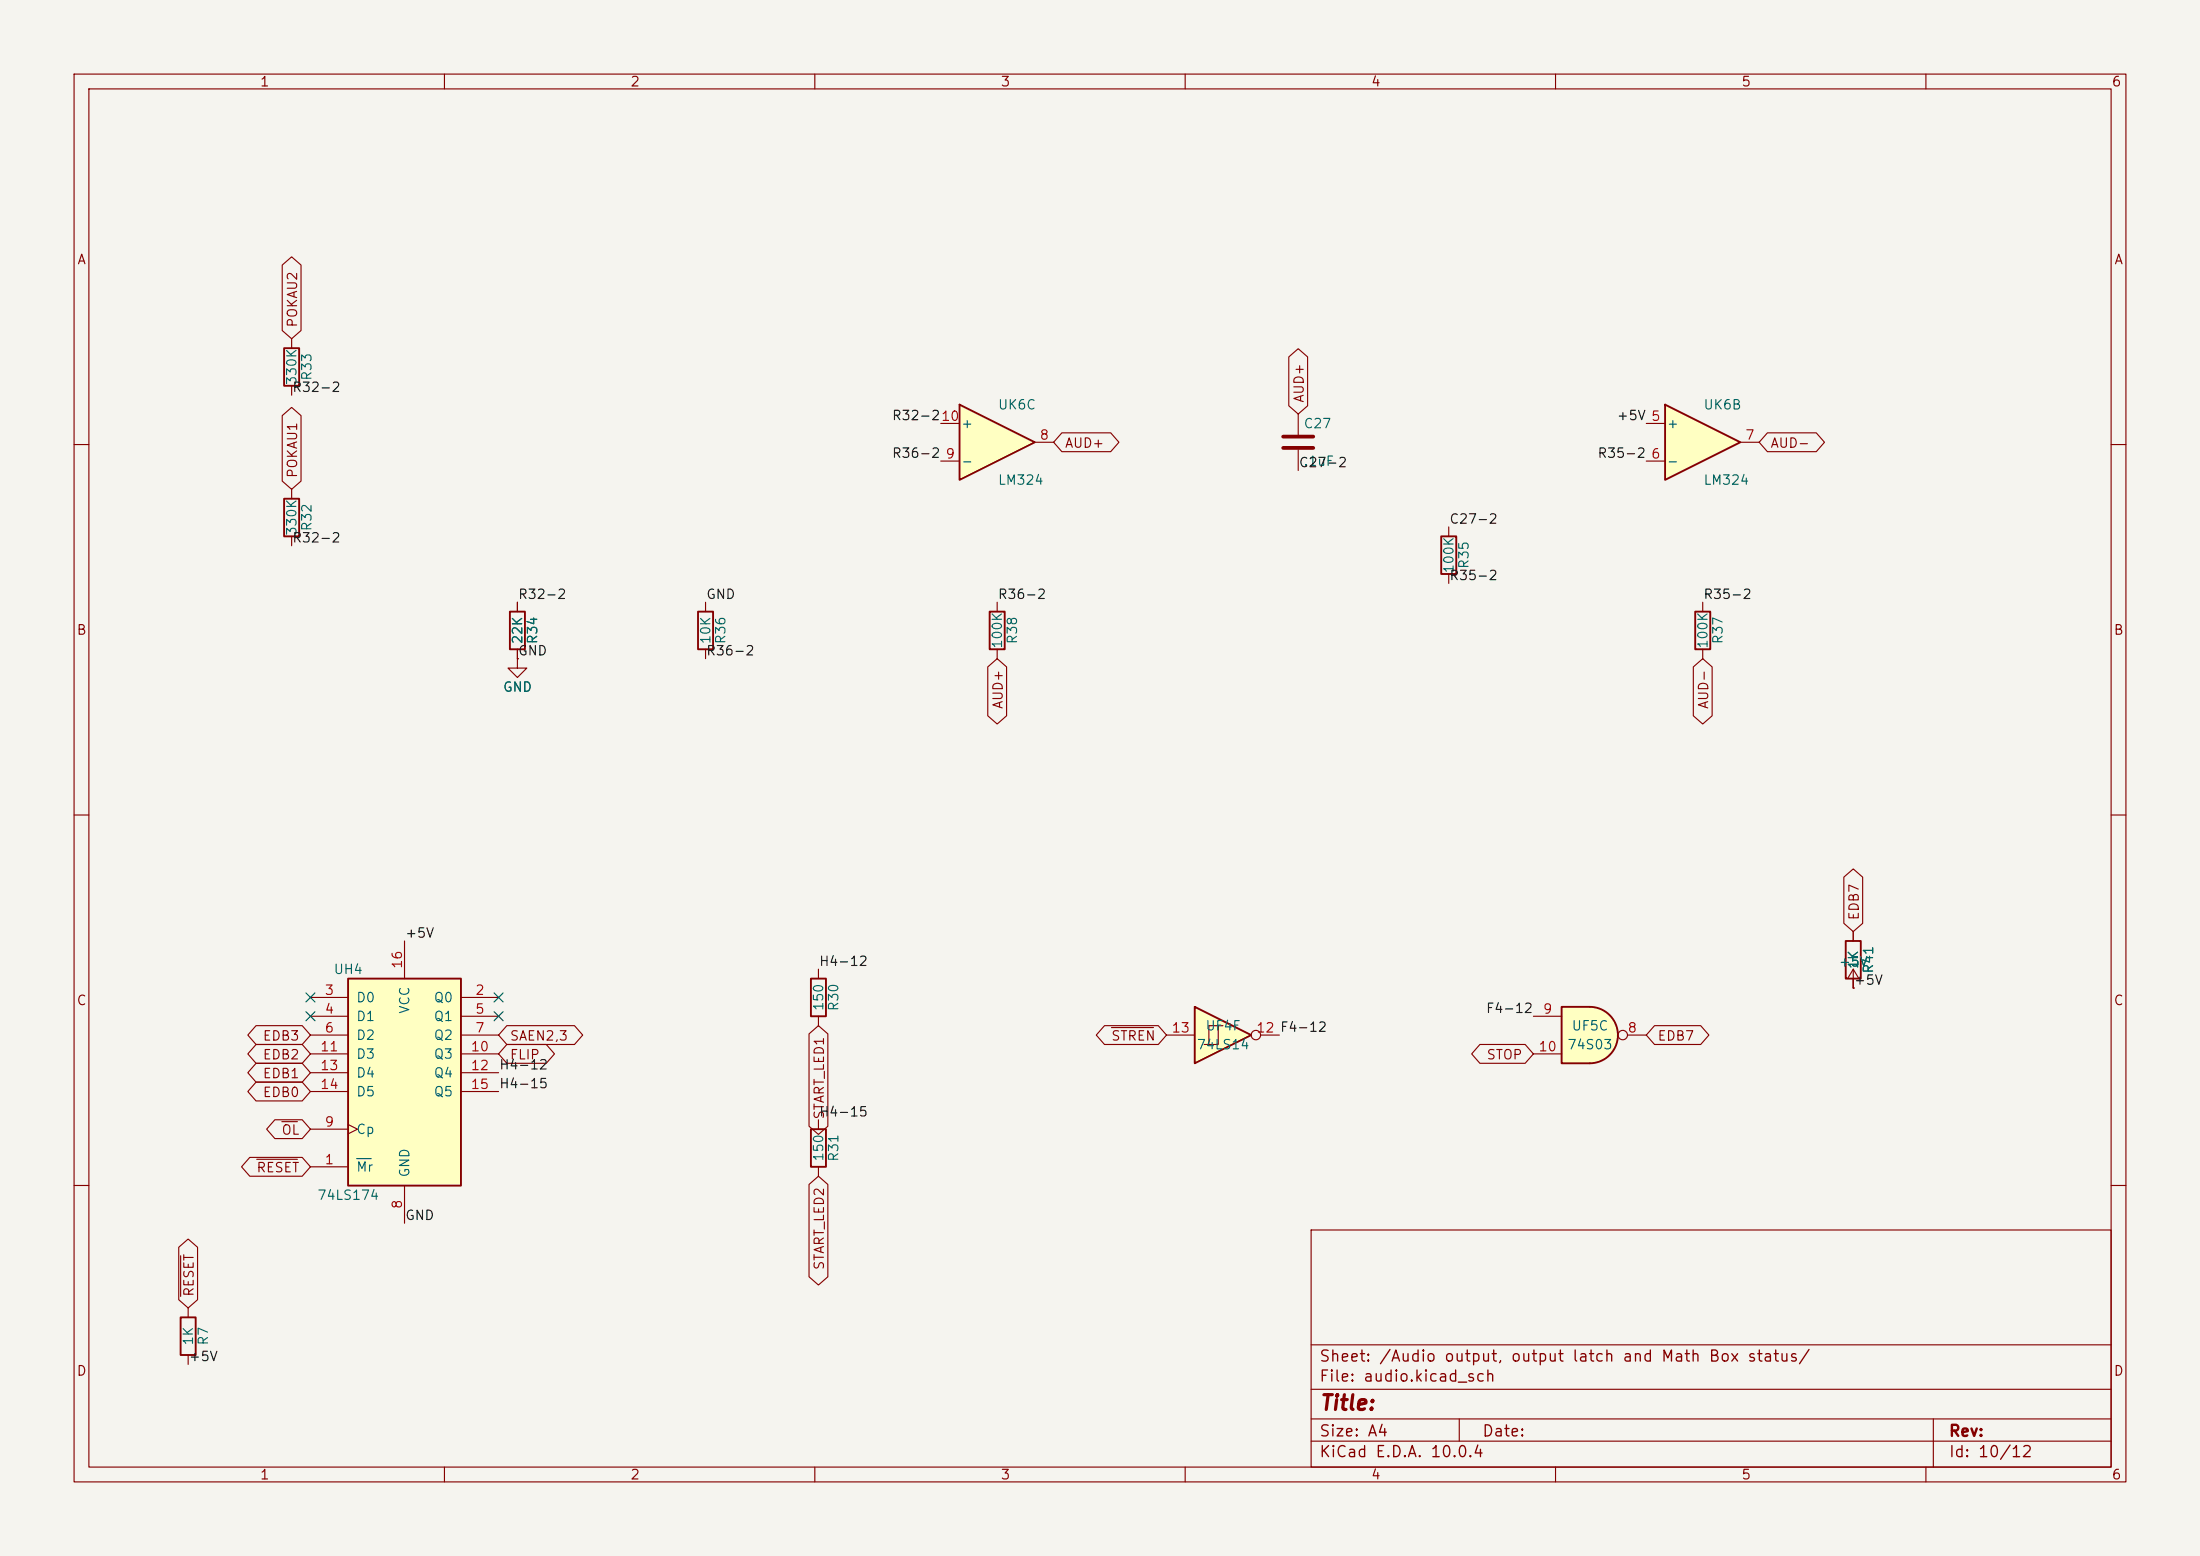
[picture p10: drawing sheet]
<svg xmlns="http://www.w3.org/2000/svg" width="297mm" height="210mm" viewBox="0 0 297 210" stroke-linecap="round" stroke-linejoin="round" font-family="sans-serif">
<path d="M0 0h297v210h-297z" fill="#f5f4ef" stroke="#f5f4ef" stroke-width=".14"/>
<g fill="none" stroke="#840000" stroke-width=".15">
<path d="M10 10h277v190h-277zM12 12h273v186h-273zM60 10v2M110 10v2M160 10v2M210 10v2M260 10v2M10 60h2M195.6 71.1v1.3M195.6 77.5v1.2M285 60h2M10 110h2"/>
<path d="M285 110h2M10 160h2M177 166h108v32h-108zM285 160h2M60 198v2M110 198v2M160 198v2M177 194.5h108M177 191.5h108M177 187.5h108M177 181.5h108M197 191.5v3"/>
<path d="M210 198v2M260 198v2M261 191.5v6.5"/>
</g>
<path d="M194.6 72.4h2v5.1h-2z" fill="none" stroke="#840000" stroke-width=".25"/>
<path d="M47 132.1h15.2v27.9h-15.2z" fill="#ffffc2"/>
<path d="M47 132.1h15.2v27.9h-15.2z" fill="none" stroke="#840000" stroke-width=".25"/>
<g fill="none" stroke="#840000" stroke-width=".15">
<path d="M41.9 134.6h5.1M41.9 137.2h5.1M41.9 139.7h5.1M54.6 127v5.1M62.2 134.6h5.1M62.2 137.2h5.1M62.2 139.7h5.1M41.9 157.5h5.1M41.9 152.4h5.1M41.9 142.2h5.1M41.9 144.8h5.1M41.9 147.3h5.1"/>
<path d="M47 151.8l1.3 .6-1.3 .6M62.2 142.2h5.1M62.2 144.8h5.1M62.2 147.3h5.1M54.6 160v5.1"/>
</g>
<path d="M48.1 156.4h2" fill="none" stroke="#006464" stroke-width=".15"/>
<path d="M129.5 54.6l10.2 5.1-10.2 5.1z" fill="#ffffc2"/>
<path d="M129.5 54.6l10.2 5.1-10.2 5.1zM24.4 177.8h2v5.1h-2z" fill="none" stroke="#840000" stroke-width=".25"/>
<path d="M127 57.2h2.5M139.7 59.7h2.5M175.3 55.9v2.8M127 62.2h2.5M175.3 60.7v2.8M25.4 176.5v1.3M25.4 182.9v1.3" fill="none" stroke="#840000" stroke-width=".15"/>
<path d="M173.2 58.9h4.1M173.2 60.5h4.1" fill="none" stroke="#840000" stroke-width=".51"/>
<path d="M161.3 135.9l7.6 3.8-7.6 3.8z" fill="#ffffc2"/>
<path d="M161.3 135.9l7.6 3.8-7.6 3.8z" fill="none" stroke="#840000" stroke-width=".25"/>
<g fill="none" stroke="#840000" stroke-width=".15">
<path d="M157.5 139.7h3.8M164.5 138.4h-1.3v2.6M165.1 138.4h-.6v2.6h-1.9M170.2 139.7h2.5"/>
<circle cx="169.5" cy="139.7" r=".63"/>
</g>
<path d="M224.8 54.6l10.1 5.1-10.1 5.1z" fill="#ffffc2"/>
<path d="M38.4 47h2v5.1h-2zM224.8 54.6l10.1 5.1-10.1 5.1zM38.4 67.3h2v5.1h-2zM68.8 82.6h2.1v5h-2.1zM94.2 82.6h2.1v5h-2.1zM133.6 82.6h2v5h-2zM228.9 82.6h2v5h-2zM109.5 132.1h2v5.1h-2zM249.2 127h2v5.1h-2zM109.5 152.4h2v5.1h-2z" fill="none" stroke="#840000" stroke-width=".25"/>
<g fill="none" stroke="#840000" stroke-width=".15">
<path d="M39.4 45.7v1.3M39.4 52.1v1.2M222.2 57.2h2.6M234.9 59.7h2.6M39.4 66v1.3M39.4 72.4v1.3M222.2 62.2h2.6M69.8 88.9v1.3h1.3l-1.3 1.2-1.2-1.2h1.2M69.8 88.9h.1M69.8 81.3v1.3M69.8 87.6v1.3M95.2 81.3v1.3"/>
<path d="M95.2 87.6v1.3M134.6 81.3v1.3M134.6 87.6v1.3M229.9 81.3v1.3M229.9 87.6v1.3M110.5 130.8v1.3M110.5 137.2v1.2M250.2 133.4h.1M250.2 130.8l-.8 1.3M250.2 130.8l.8 1.3M250.2 125.7v1.3M250.2 130.8v2.6"/>
<path d="M110.5 151.1v1.3M110.5 157.5v1.3"/>
</g>
<path d="M214.6 135.9a3.8 3.8 0 0 1 3.8 3.8 3.8 3.8 0 0 1-3.8 3.8z" fill="#ffffc2" stroke="#ffffc2" stroke-width=".14"/>
<path d="M210.8 135.9h3.8v7.6h-3.8z" fill="#ffffc2"/>
<path d="M210.8 135.9h3.8a3.8 3.8 0 0 1 3.8 3.8 3.8 3.8 0 0 1-3.8 3.8h-3.8z" fill="none" stroke="#840000" stroke-width=".25"/>
<g fill="none" stroke="#840000" stroke-width=".15">
<path d="M38.1 35.8l1.3-1.1 1.2 1.1v8.8l-1.2 1.1-1.3-1.1zM38.1 56.1l1.3-1.1 1.2 1.1v8.8l-1.2 1.1-1.3-1.1zM143.4 58.4h6.5l1.2 1.3-1.2 1.3h-6.5l-1.2-1.3zM174 48.2l1.3-1.1 1.2 1.1v6.6l-1.2 1.1-1.3-1.1zM238.6 58.4h6.6l1.1 1.3-1.1 1.3h-6.6l-1.1-1.3zM69.8 88.9h.1M69.8 81.3v1.3M69.8 87.6v1.3M133.3 90l1.3-1.1 1.3 1.1v6.6l-1.3 1.1-1.3-1.1zM228.6 90l1.3-1.1 1.2 1.1v6.6l-1.2 1.1-1.3-1.1zM248.9 118.4l1.3-1.1 1.3 1.1v6.2l-1.3 1.1-1.3-1.1zM34.6 138.4h6.2l1.1 1.3-1.1 1.3h-6.2l-1.1-1.3z"/>
<path d="M68.4 138.4h9.2l1.1 1.3-1.1 1.3h-9.2l-1.1-1.3zM109.2 139.5l1.3-1.1 1.3 1.1v12.5l-1.3 1.1-1.3-1.1zM149.1 138.4h7.3l1.1 1.3-1.1 1.3h-7.3l-1.1-1.3zM150 138.7h5.7M207 137.2h3.8M219.7 139.7h2.5M223.4 138.4h6.2l1.1 1.3-1.1 1.3h-6.2l-1.2-1.3zM250.2 133.4h.1M250.2 125.7v1.3M250.2 132.1v1.3M33.7 156.2h7.1l1.1 1.3-1.1 1.3h-7.1l-1.1-1.3zM34.6 141h6.2l1.1 1.2-1.1 1.3h-6.2l-1.1-1.3z"/>
<path d="M34.6 143.5h6.2l1.1 1.3-1.1 1.3h-6.2l-1.1-1.3zM34.6 146h6.2l1.1 1.3-1.1 1.3h-6.2l-1.1-1.3zM34.7 156.5h5.5M37.1 151.1h3.7l1.1 1.3-1.1 1.3h-3.7l-1.1-1.3zM38 151.4h2.2M68.4 141h5.3l1.2 1.2-1.2 1.3h-5.3l-1.1-1.3zM109.2 159.9l1.3-1.1 1.3 1.1v12.4l-1.3 1.1-1.3-1.1zM199.8 141h6.1l1.1 1.2-1.1 1.3h-6.1l-1.1-1.3zM207 142.2h3.8M24.1 168.3l1.3-1.1 1.3 1.1v7.1l-1.3 1.1-1.3-1.1zM24.4 169.5v5.5"/>
<circle cx="219.1" cy="139.7" r=".63"/>
</g>
<path d="M41.3 136.6l1.2 1.2M41.3 134l1.2 1.2M42.5 136.6l-1.2 1.2M42.5 134l-1.2 1.2M66.7 136.6l1.2 1.2M66.7 134l1.2 1.2M67.9 136.6l-1.2 1.2M67.9 134l-1.2 1.2" fill="none" stroke="#000084" stroke-width=".15"/>
<text font-size="2" fill="#840000" x="178" y="190.8">Title:</text>
<g font-size="1.5" fill="#840000">
<text x="178" y="184.2">Sheet: /Audio output, output latch and Math Box status/</text>
<text x="178" y="186.9">File: audio.kicad_sch</text>
<text x="178" y="197.1">KiCad E.D.A. 10.0.4</text>
<text x="178" y="194.3">Size: A4</text>
<text x="200" y="194.3">Date:</text>
<text x="263" y="194.3">Rev:</text>
<text x="263" y="197.1">Id: 10/12</text>
</g>
<g font-size="1.3" fill="#840000">
<text x="35" y="12">1</text>
<text x="85" y="12">2</text>
<text x="135" y="12">3</text>
<text x="185" y="12">4</text>
<text x="235" y="12">5</text>
<text x="285" y="12">6</text>
<text x="10.3" y="36">A</text>
<text x="285.3" y="36">A</text>
<text x="40.4" y="44.3" transform="rotate(-90 40.4 44.3)">POKAU2</text>
<text x="176.3" y="54.5" transform="rotate(-90 176.3 54.5)">AUD+</text>
<text x="40.4" y="64.6" transform="rotate(-90 40.4 64.6)">POKAU1</text>
<text x="143.7" y="60.8">AUD+</text>
<text x="238.9" y="60.8">AUD-</text>
<text x="10.3" y="86">B</text>
<text x="285.3" y="86">B</text>
<text x="135.7" y="95.8" transform="rotate(-90 135.7 95.8)">AUD+</text>
<text x="230.9" y="95.8" transform="rotate(-90 230.9 95.8)">AUD-</text>
<text x="251.3" y="124.3" transform="rotate(-90 251.3 124.3)">EDB7</text>
<text x="10.3" y="136">C</text>
<text x="285.3" y="136">C</text>
<text x="35.4" y="140.8">EDB3</text>
<text x="35.4" y="143.3">EDB2</text>
<text x="68.7" y="140.8">SAEN2,3</text>
<text x="68.7" y="143.3">FLIP</text>
<text x="149.9" y="140.8">STREN</text>
<text x="200.6" y="143.3">STOP</text>
<text x="223.7" y="140.8">EDB7</text>
<text x="35.4" y="145.8">EDB1</text>
<text x="35.4" y="148.4">EDB0</text>
<text x="37.9" y="153.5">OL</text>
<text x="111.6" y="151.2" transform="rotate(-90 111.6 151.2)">START_LED1</text>
<text x="34.5" y="158.5">RESET</text>
<text x="111.6" y="171.5" transform="rotate(-90 111.6 171.5)">START_LED2</text>
<text x="26.5" y="175.1" transform="rotate(-90 26.5 175.1)">RESET</text>
<text x="10.3" y="186">D</text>
<text x="285.3" y="186">D</text>
<text x="35" y="200">1</text>
<text x="85" y="200">2</text>
<text x="135" y="200">3</text>
<text x="185" y="200">4</text>
<text x="235" y="200">5</text>
<text x="285" y="200">6</text>
</g>
<g font-size="1.3" fill="#0f0f0f">
<text x="39.4" y="53.2">R32-2</text>
<text x="120.3" y="57">R32-210</text>
<text x="218.2" y="57">+5V 5</text>
<text x="120.3" y="62.1">R36-2</text>
<text x="175.3" y="63.4">C27-2</text>
<text x="215.6" y="62.1">R35-2</text>
<text x="195.6" y="71">C27-2</text>
<text x="39.4" y="73.5">R32-2</text>
<text x="69.8" y="81.2">R32-2</text>
<text x="95.2" y="81.2">GND</text>
<text x="134.6" y="81.2">R36-2</text>
<text x="195.6" y="78.6">R35-2</text>
<text x="229.9" y="81.2">R35-2</text>
<text x="69.8" y="88.8">GND</text>
<text x="95.2" y="88.8">R36-2</text>
<text x="54.6" y="126.9">+5V</text>
<text x="110.5" y="130.7">H4-12</text>
<text x="200.5" y="137">F4-12</text>
<text x="250.2" y="133.2">+5V</text>
<text x="67.3" y="147.2">H4-15</text>
<text x="67.3" y="144.7">H4-12</text>
<text x="110.5" y="151">H4-15</text>
<text x="54.6" y="165">GND</text>
<text x="25.4" y="184">+5V</text>
</g>
<g font-size="1.3" fill="#006464">
<text x="40.3" y="52.1" transform="rotate(-90 40.3 52.1)">330K</text>
<text x="42.4" y="51.5" transform="rotate(-90 42.4 51.5)">R33</text>
<text x="129.7" y="58.1">+</text>
<text x="134.6" y="55.6">UK6C</text>
<text x="175.9" y="58.1">C27</text>
<text x="224.9" y="58.1">+</text>
<text x="229.9" y="55.6">UK6B</text>
<text x="129.7" y="63.2">-</text>
<text x="134.6" y="65.7">LM324</text>
<text x="175.9" y="63.2">.1uF</text>
<text x="224.9" y="63.2">-</text>
<text x="229.9" y="65.7">LM324</text>
<text x="42.4" y="71.8" transform="rotate(-90 42.4 71.8)">R32</text>
<text x="40.3" y="72.4" transform="rotate(-90 40.3 72.4)">330K</text>
<text x="196.6" y="77.5" transform="rotate(-90 196.6 77.5)">100K</text>
<text x="198.6" y="76.9" transform="rotate(-90 198.6 76.9)">R35</text>
<text x="70.8" y="87" transform="rotate(-90 70.8 87)">22K</text>
<text x="72.9" y="87" transform="rotate(-90 72.9 87)">R34</text>
<text x="96.2" y="87" transform="rotate(-90 96.2 87)">10K</text>
<text x="98.3" y="87" transform="rotate(-90 98.3 87)">R36</text>
<text x="135.6" y="87.6" transform="rotate(-90 135.6 87.6)">100K</text>
<text x="137.6" y="87" transform="rotate(-90 137.6 87)">R38</text>
<text x="230.8" y="87.6" transform="rotate(-90 230.8 87.6)">100K</text>
<text x="232.9" y="87" transform="rotate(-90 232.9 87)">R37</text>
<text x="67.8" y="93.7">GND</text>
<text x="45" y="131.8">UH4</text>
<text x="248.2" y="130.8">+5V</text>
<text x="251.2" y="130.9" transform="rotate(-90 251.2 130.9)">1K</text>
<text x="253.2" y="131.5" transform="rotate(-90 253.2 131.5)">R41</text>
<text x="48" y="135.6">D0</text>
<text x="55.6" y="136.9" transform="rotate(-90 55.6 136.9)">VCC</text>
<text x="58.5" y="135.6">Q0</text>
<text x="111.5" y="136.5" transform="rotate(-90 111.5 136.5)">150</text>
<text x="113.5" y="136.6" transform="rotate(-90 113.5 136.6)">R30</text>
<text x="48" y="138.1">D1</text>
<text x="48" y="140.7">D2</text>
<text x="48" y="143.2">D3</text>
<text x="58.5" y="138.1">Q1</text>
<text x="58.5" y="140.7">Q2</text>
<text x="58.5" y="143.2">Q3</text>
<text x="161.5" y="141.9">74LS14</text>
<text x="162.6" y="139.4">UF4F</text>
<text x="211.5" y="141.9">74S03</text>
<text x="212.1" y="139.4">UF5C</text>
<text x="48" y="145.8">D4</text>
<text x="48" y="148.3">D5</text>
<text x="58.5" y="145.8">Q4</text>
<text x="58.5" y="148.3">Q5</text>
<text x="48" y="153.4">Cp</text>
<text x="48" y="158.5">Mr</text>
<text x="55.6" y="159" transform="rotate(-90 55.6 159)">GND</text>
<text x="111.5" y="156.9" transform="rotate(-90 111.5 156.9)">150</text>
<text x="113.5" y="156.9" transform="rotate(-90 113.5 156.9)">R31</text>
<text x="42.7" y="162.3">74LS174</text>
<text x="26.4" y="181.7" transform="rotate(-90 26.4 181.7)">1K</text>
<text x="28.4" y="181.7" transform="rotate(-90 28.4 181.7)">R7</text>
</g>
<g font-size="1.3" fill="#a90000">
<text x="140.3" y="59.7">8</text>
<text x="235.5" y="59.7">7</text>
<text x="127.6" y="62.2">9</text>
<text x="222.8" y="62.2">6</text>
<text x="54.6" y="130.9" transform="rotate(-90 54.6 130.9)">16</text>
<text x="43.7" y="134.6">3</text>
<text x="43.7" y="137.1">4</text>
<text x="64.1" y="134.6">2</text>
<text x="64.1" y="137.1">5</text>
<text x="208.2" y="137.1">9</text>
<text x="43.1" y="142.2">11</text>
<text x="43.7" y="139.7">6</text>
<text x="63.5" y="142.2">10</text>
<text x="64.1" y="139.7">7</text>
<text x="158.1" y="139.7">13</text>
<text x="169.5" y="139.7">12 F4-12</text>
<text x="207.6" y="142.2">10</text>
<text x="219.6" y="139.7">8</text>
<text x="43.1" y="144.8">13</text>
<text x="43.1" y="147.3">14</text>
<text x="63.5" y="144.8">12</text>
<text x="63.5" y="147.3">15</text>
<text x="43.7" y="152.4">9</text>
<text x="43.7" y="157.5">1</text>
<text x="54.6" y="163.3" transform="rotate(-90 54.6 163.3)">8</text>
</g>
</svg>
